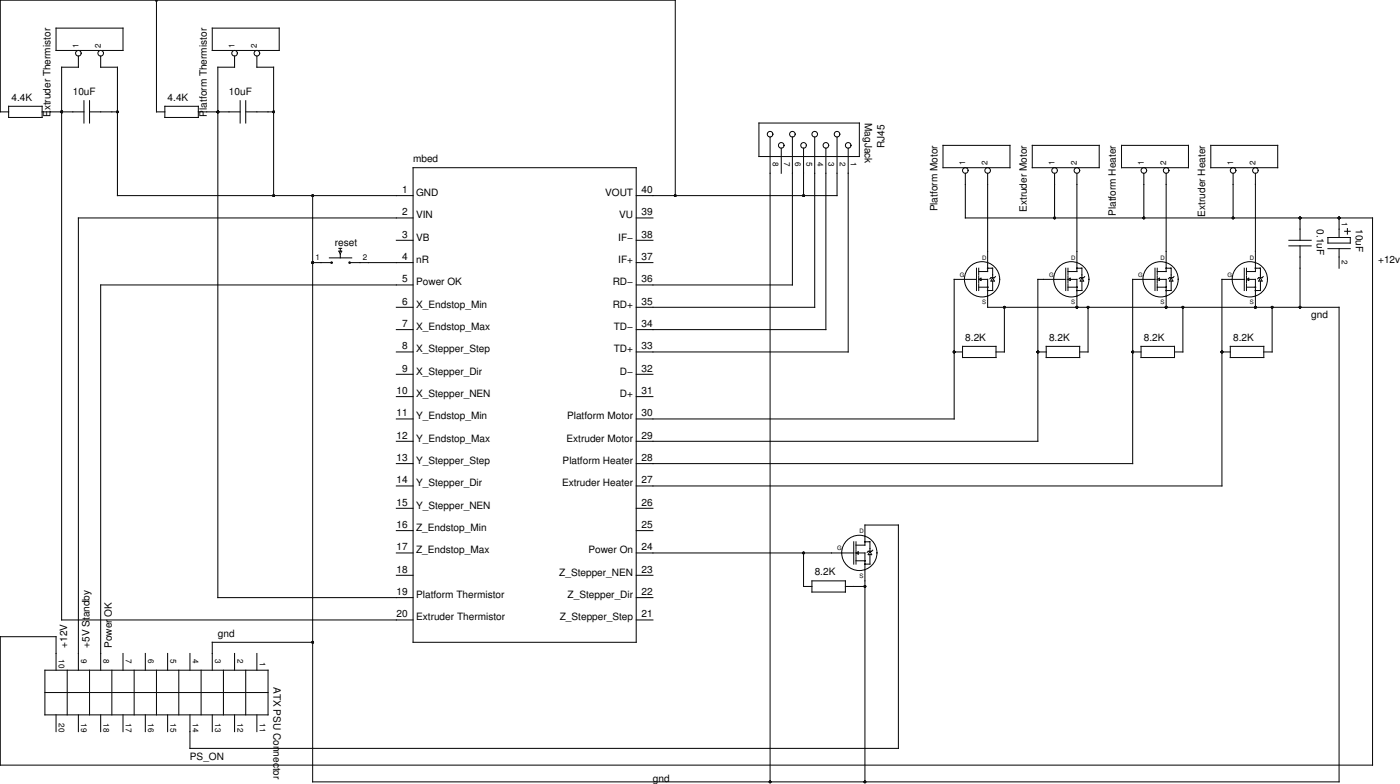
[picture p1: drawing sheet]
<svg xmlns="http://www.w3.org/2000/svg" width="637mm" height="357mm" viewBox="0 0 637 357" stroke-linecap="round" stroke-linejoin="round" font-family="sans-serif">
<g fill="none" stroke="#000" stroke-width=".46">
<path d="M26 13h30v10h-30zM71 0v51h4M97 13h30v10h-30zM36 25v6h-8v251h160M46 25v6h7v58h135M107 25v6h-8v241h89M117 25v6h8v58M4 51h-4v-51h307v89M4 48h15v5h-15zM19 51h19M38 46v10M41 46v10"/>
<path d="M41 51h12M75 48h15v5h-15zM90 51h19M109 46v10M112 46v10M112 51h13M346 56h45v15h-45zM188 76h102v216h-102zM351 62v294M356 67v12M361 62v68h-71M366 67v22"/>
<path d="M371 62v78h-81M376 67v83h-86M381 62v27h-91M386 67v93h-96M429 66h31v10h-31zM440 79v20h185v249h-625v-58h26v15M450 79v45h-4M470 66h31v10h-31zM480 79v20M490 79v45h-4M511 66h30v10h-30zM521 79v20"/>
<path d="M531 79v45h-4M551 66h31v10h-31zM561 79v20M572 79v45h-4M142 89v267h468v-216h-160v-13h-3M188 99h-152v206M290 99h7M592 99v10M610 99v9M142 119h9M150 117h10M154 113h2"/>
<path d="M154 114h2l-1 2zM155 113v1M155 116v1M160 119h28M180 109h8M290 109h7M290 119h7M587 109h10M587 112h10M592 112v28M605 113h10M605 108h10v3h-10z"/>
<path d="M610 113v9M612 105h3M614 104v3M180 140h8M188 130h-142v175M445 127h-11v64h-144M445 122v10M446 122v3M446 126v3M446 129v3M446 131h4M446 127h1v1z"/>
<path d="M450 122h2v4M452 128v4h-2M452 126l1 2h-2zM453 126l-2 1M457 140v20h-3M485 127h-12v74h-183M485 122v10M486 131h4M486 122v3M486 126v3M486 129v3M486 127h1v1z"/>
<path d="M487 127h3v13M490 122h3v4M493 126v2h-1zM493 128v4h-3M494 126l-3 1M495 140v20h-3M526 127h-10v84h-226M526 122v10M527 131h4M527 122v3M527 126v3M527 129v3"/>
<path d="M527 127h1v1zM528 127h3v13M531 122h2v4M533 126l1 2h-1zM533 128v4h-2M535 126l-3 1M539 140v20h-4M567 127h-11v94h-266M567 122v10M568 131h4M568 122v3M568 126v3"/>
<path d="M568 129v3M568 127h1v1zM569 127h3v13M572 122h2v4M574 126l1 2h-2zM574 128v4h-2M575 126l-2 1M579 140v20h-4M180 150h8M438 158h16v5h-16zM476 158h16v5h-16zM520 158h15v5h-15z"/>
<path d="M560 158h15v5h-15zM180 160h8M180 170h8M290 170h7M434 160h4M473 160h3M516 160h4M556 160h4M180 180h8M180 191h8M290 180h7M180 201h8"/>
<path d="M180 211h8M180 221h8M180 231h8M290 231h7M180 241h8M180 252h8M290 241h7M290 252h99M366 252v15h4M389 246v11M390 248h4v-9h15v101h-323v-15M390 246v4"/>
<path d="M390 250v3M390 254v3M390 255h4M390 252l1-1v1zM391 252h3v104M394 246h2v5M396 252v5h-2M396 251l1 1h-2zM397 250l-2 1M180 262h8M290 262h7M290 272h7"/>
<path d="M370 264h15v5h-15zM385 267h9M56 297v8M66 297v8M76 297v8M86 297v8M107 297v8M117 297v8M142 292h-45v13M290 282h7M20 305h102v20h-102zM20 315h102"/>
<path d="M31 305v20M41 305v20M51 305v20M61 305v20M71 305v20M81 305v20M92 305v20M102 305v20M112 305v20M26 325v8M36 325v8M46 325v8"/>
<path d="M56 325v8M66 325v8M76 325v8M97 325v8M107 325v8M117 325v8"/>
<circle cx="36" cy="24" r="1.3"/>
<circle cx="46" cy="24" r="1.3"/>
<circle cx="107" cy="24" r="1.3"/>
<circle cx="117" cy="24" r="1.3"/>
<circle cx="351" cy="61" r="1.3"/>
<circle cx="356" cy="66" r="1.3"/>
<circle cx="361" cy="61" r="1.3"/>
<circle cx="366" cy="66" r="1.3"/>
<circle cx="371" cy="61" r="1.3"/>
<circle cx="376" cy="66" r="1.3"/>
<circle cx="381" cy="61" r="1.3"/>
<circle cx="386" cy="66" r="1.3"/>
<circle cx="440" cy="78" r="1.3"/>
<circle cx="450" cy="78" r="1.3"/>
<circle cx="480" cy="78" r="1.3"/>
<circle cx="490" cy="78" r="1.3"/>
<circle cx="521" cy="78" r="1.3"/>
<circle cx="531" cy="78" r="1.3"/>
<circle cx="561" cy="78" r="1.3"/>
<circle cx="572" cy="78" r="1.3"/>
<circle cx="151" cy="119" r=".4"/>
<circle cx="159" cy="119" r=".4"/>
<circle cx="447" cy="127" r="8"/>
<circle cx="450" cy="122" r=".1"/>
<circle cx="450" cy="132" r=".1"/>
<circle cx="450" cy="131" r=".1"/>
<circle cx="488" cy="127" r="8"/>
<circle cx="490" cy="122" r=".1"/>
<circle cx="490" cy="132" r=".1"/>
<circle cx="490" cy="131" r=".1"/>
<circle cx="528" cy="127" r="8"/>
<circle cx="531" cy="122" r=".1"/>
<circle cx="531" cy="132" r=".1"/>
<circle cx="531" cy="131" r=".1"/>
<circle cx="569" cy="127" r="8"/>
<circle cx="572" cy="122" r=".1"/>
<circle cx="572" cy="132" r=".1"/>
<circle cx="572" cy="131" r=".1"/>
<circle cx="391" cy="252" r="8"/>
<circle cx="394" cy="257" r=".1"/>
<circle cx="394" cy="255" r=".1"/>
<circle cx="394" cy="246" r=".1"/>
</g>
<g fill="#000">
<path d="M71 0h1a.7 .7 0 0 1-1 1 .6 .6 0 0 1 0-1z"/>
<circle cx="28" cy="51" r=".6"/>
<circle cx="53" cy="51" r=".6"/>
<circle cx="99" cy="51" r=".6"/>
<circle cx="125" cy="51" r=".6"/>
<circle cx="125" cy="89" r=".6"/>
<circle cx="142" cy="89" r=".6"/>
<circle cx="307" cy="89" r=".6"/>
<circle cx="366" cy="89" r=".6"/>
<circle cx="480" cy="99" r=".6"/>
<circle cx="521" cy="99" r=".6"/>
<circle cx="561" cy="99" r=".6"/>
<circle cx="592" cy="99" r=".6"/>
<circle cx="610" cy="99" r=".6"/>
<circle cx="142" cy="119" r=".6"/>
<circle cx="450" cy="122" r=".1"/>
<circle cx="450" cy="132" r=".1"/>
<circle cx="450" cy="131" r=".1"/>
<circle cx="457" cy="140" r=".6"/>
<circle cx="490" cy="122" r=".1"/>
<circle cx="490" cy="140" r=".6"/>
<circle cx="490" cy="132" r=".1"/>
<circle cx="490" cy="131" r=".1"/>
<circle cx="495" cy="140" r=".6"/>
<circle cx="531" cy="140" r=".6"/>
<circle cx="531" cy="122" r=".1"/>
<circle cx="531" cy="132" r=".1"/>
<circle cx="531" cy="131" r=".1"/>
<circle cx="539" cy="140" r=".6"/>
<circle cx="572" cy="122" r=".1"/>
<circle cx="572" cy="140" r=".6"/>
<circle cx="572" cy="132" r=".1"/>
<circle cx="572" cy="131" r=".1"/>
<circle cx="579" cy="140" r=".6"/>
<circle cx="592" cy="140" r=".6"/>
<circle cx="434" cy="160" r=".6"/>
<circle cx="473" cy="160" r=".6"/>
<circle cx="516" cy="160" r=".6"/>
<circle cx="556" cy="160" r=".6"/>
<circle cx="366" cy="252" r=".6"/>
<circle cx="394" cy="257" r=".1"/>
<circle cx="394" cy="255" r=".1"/>
<circle cx="394" cy="246" r=".1"/>
<circle cx="394" cy="267" r=".6"/>
<circle cx="142" cy="292" r=".6"/>
<circle cx="351" cy="356" r=".6"/>
<circle cx="394" cy="356" r=".6"/>
</g>
<g font-size="4.6">
<text x="5" y="46">4.4K</text>
<text x="33" y="43">10uF</text>
<text x="76" y="46">4.4K</text>
<text x="104" y="43">10uF</text>
<text x="23" y="53" transform="rotate(-90 23 53)">Extruder Thermistor</text>
<text x="94" y="53" transform="rotate(-90 94 53)">Platform Thermistor</text>
<text x="394" y="56" transform="rotate(90 394 56)">MagJack</text>
<text x="403" y="67" transform="rotate(-90 403 67)">RJ45</text>
<text x="188" y="74">mbed</text>
<text x="183" y="88">1</text>
<text x="189" y="89">GND</text>
<text x="276" y="89">VOUT</text>
<text x="292" y="88">40</text>
<text x="183" y="98">2</text>
<text x="189" y="99">VIN</text>
<text x="282" y="99">VU</text>
<text x="292" y="98">39</text>
<text x="427" y="96" transform="rotate(-90 427 96)">Platform Motor</text>
<text x="467" y="96" transform="rotate(-90 467 96)">Extruder Motor</text>
<text x="508" y="98" transform="rotate(-90 508 98)">Platform Heater</text>
<text x="549" y="99" transform="rotate(-90 549 99)">Extruder Heater</text>
<text x="600" y="104" transform="rotate(90 600 104)">0.1uF</text>
<text x="617" y="104" transform="rotate(90 617 104)">10uF</text>
<text x="153" y="112">reset</text>
<text x="183" y="108">3</text>
<text x="189" y="109">VB</text>
<text x="282" y="109">IF−</text>
<text x="292" y="108">38</text>
<text x="183" y="118">4</text>
<text x="189" y="120">nR</text>
<text x="282" y="120">IF+</text>
<text x="292" y="118">37</text>
<text x="628" y="119">+12v</text>
<text x="183" y="128">5</text>
<text x="189" y="130">Power OK</text>
<text x="279" y="130">RD−</text>
<text x="292" y="128">36</text>
<text x="183" y="139">6</text>
<text x="189" y="140">X_Endstop_Min</text>
<text x="279" y="140">RD+</text>
<text x="292" y="139">35</text>
<text x="183" y="149">7</text>
<text x="292" y="149">34</text>
<text x="597" y="145">gnd</text>
<text x="189" y="150">X_Endstop_Max</text>
<text x="279" y="150">TD−</text>
<text x="440" y="155">8.2K</text>
<text x="478" y="155">8.2K</text>
<text x="521" y="155">8.2K</text>
<text x="561" y="155">8.2K</text>
<text x="183" y="159">8</text>
<text x="189" y="160">X_Stepper_Step</text>
<text x="279" y="160">TD+</text>
<text x="292" y="159">33</text>
<text x="183" y="169">9</text>
<text x="189" y="170">X_Stepper_Dir</text>
<text x="282" y="170">D−</text>
<text x="292" y="169">32</text>
<text x="181" y="179">10</text>
<text x="292" y="179">31</text>
<text x="189" y="181">X_Stepper_NEN</text>
<text x="282" y="181">D+</text>
<text x="181" y="189">11</text>
<text x="189" y="191">Y_Endstop_Min</text>
<text x="258" y="191">Platform Motor</text>
<text x="292" y="189">30</text>
<text x="181" y="200">12</text>
<text x="189" y="201">Y_Endstop_Max</text>
<text x="258" y="201">Extruder Motor</text>
<text x="292" y="200">29</text>
<text x="181" y="210">13</text>
<text x="292" y="210">28</text>
<text x="189" y="211">Y_Stepper_Step</text>
<text x="256" y="211">Platform Heater</text>
<text x="181" y="220">14</text>
<text x="189" y="221">Y_Stepper_Dir</text>
<text x="256" y="221">Extruder Heater</text>
<text x="292" y="220">27</text>
<text x="181" y="230">15</text>
<text x="189" y="231">Y_Stepper_NEN</text>
<text x="292" y="230">26</text>
<text x="181" y="240">16</text>
<text x="189" y="242">Z_Endstop_Min</text>
<text x="292" y="240">25</text>
<text x="181" y="250">17</text>
<text x="189" y="252">Z_Endstop_Max</text>
<text x="268" y="252">Power On</text>
<text x="292" y="250">24</text>
<text x="181" y="261">18</text>
<text x="255" y="262">Z_Stepper_NEN</text>
<text x="292" y="261">23</text>
<text x="371" y="262">8.2K</text>
<text x="181" y="271">19</text>
<text x="189" y="272">Platform Thermistor</text>
<text x="258" y="272">Z_Stepper_Dir</text>
<text x="292" y="271">22</text>
<text x="181" y="281">20</text>
<text x="292" y="281">21</text>
<text x="189" y="282">Extruder Thermistor</text>
<text x="255" y="282">Z_Stepper_Step</text>
<text x="99" y="290">gnd</text>
<text x="31" y="295" transform="rotate(-90 31 295)">+12V</text>
<text x="41" y="295" transform="rotate(-90 41 295)">+5V Standby</text>
<text x="51" y="295" transform="rotate(-90 51 295)">Power OK</text>
<text x="125" y="313" transform="rotate(90 125 313)">ATX PSU Connector</text>
<text x="86" y="346">PS_ON</text>
<text x="297" y="356">gnd</text>
</g>
<g font-size="3.7">
<text x="36" y="22" transform="rotate(-90 36 22)">1</text>
<text x="46" y="22" transform="rotate(-90 46 22)">2</text>
<text x="107" y="22" transform="rotate(-90 107 22)">1</text>
<text x="117" y="22" transform="rotate(-90 117 22)">2</text>
<text x="352" y="74" transform="rotate(90 352 74)">8</text>
<text x="357" y="74" transform="rotate(90 357 74)">7</text>
<text x="362" y="74" transform="rotate(90 362 74)">6</text>
<text x="367" y="74" transform="rotate(90 367 74)">5</text>
<text x="372" y="74" transform="rotate(90 372 74)">4</text>
<text x="377" y="74" transform="rotate(90 377 74)">3</text>
<text x="382" y="74" transform="rotate(90 382 74)">2</text>
<text x="387" y="74" transform="rotate(90 387 74)">1</text>
<text x="440" y="75" transform="rotate(-90 440 75)">1</text>
<text x="450" y="75" transform="rotate(-90 450 75)">2</text>
<text x="480" y="75" transform="rotate(-90 480 75)">1</text>
<text x="490" y="75" transform="rotate(-90 490 75)">2</text>
<text x="521" y="75" transform="rotate(-90 521 75)">1</text>
<text x="531" y="75" transform="rotate(-90 531 75)">2</text>
<text x="561" y="75" transform="rotate(-90 561 75)">1</text>
<text x="572" y="75" transform="rotate(-90 572 75)">2</text>
<text x="611" y="101" transform="rotate(90 611 101)">1</text>
<text x="144" y="118">1</text>
<text x="165" y="118">2</text>
<text x="611" y="118" transform="rotate(90 611 118)">2</text>
<text x="27" y="300" transform="rotate(90 27 300)">10</text>
<text x="37" y="300" transform="rotate(90 37 300)">9</text>
<text x="47" y="300" transform="rotate(90 47 300)">8</text>
<text x="57" y="300" transform="rotate(90 57 300)">7</text>
<text x="67" y="300" transform="rotate(90 67 300)">6</text>
<text x="78" y="300" transform="rotate(90 78 300)">5</text>
<text x="88" y="300" transform="rotate(90 88 300)">4</text>
<text x="98" y="300" transform="rotate(90 98 300)">3</text>
<text x="108" y="300" transform="rotate(90 108 300)">2</text>
<text x="118" y="301" transform="rotate(90 118 301)">1</text>
<text x="27" y="329" transform="rotate(90 27 329)">20</text>
<text x="37" y="329" transform="rotate(90 37 329)">19</text>
<text x="47" y="329" transform="rotate(90 47 329)">18</text>
<text x="57" y="329" transform="rotate(90 57 329)">17</text>
<text x="67" y="329" transform="rotate(90 67 329)">16</text>
<text x="78" y="329" transform="rotate(90 78 329)">15</text>
<text x="88" y="329" transform="rotate(90 88 329)">14</text>
<text x="98" y="329" transform="rotate(90 98 329)">13</text>
<text x="108" y="329" transform="rotate(90 108 329)">12</text>
<text x="118" y="329" transform="rotate(90 118 329)">11</text>
</g>
<g font-size="2.8">
<text x="447" y="118">D</text>
<text x="488" y="118">D</text>
<text x="528" y="118">D</text>
<text x="569" y="118">D</text>
<text x="437" y="126">G</text>
<text x="478" y="126">G</text>
<text x="518" y="126">G</text>
<text x="559" y="126">G</text>
<text x="447" y="139">S</text>
<text x="488" y="139">S</text>
<text x="528" y="139">S</text>
<text x="569" y="139">S</text>
<text x="391" y="243">D</text>
<text x="381" y="250">G</text>
<text x="391" y="263">S</text>
</g>
</svg>
